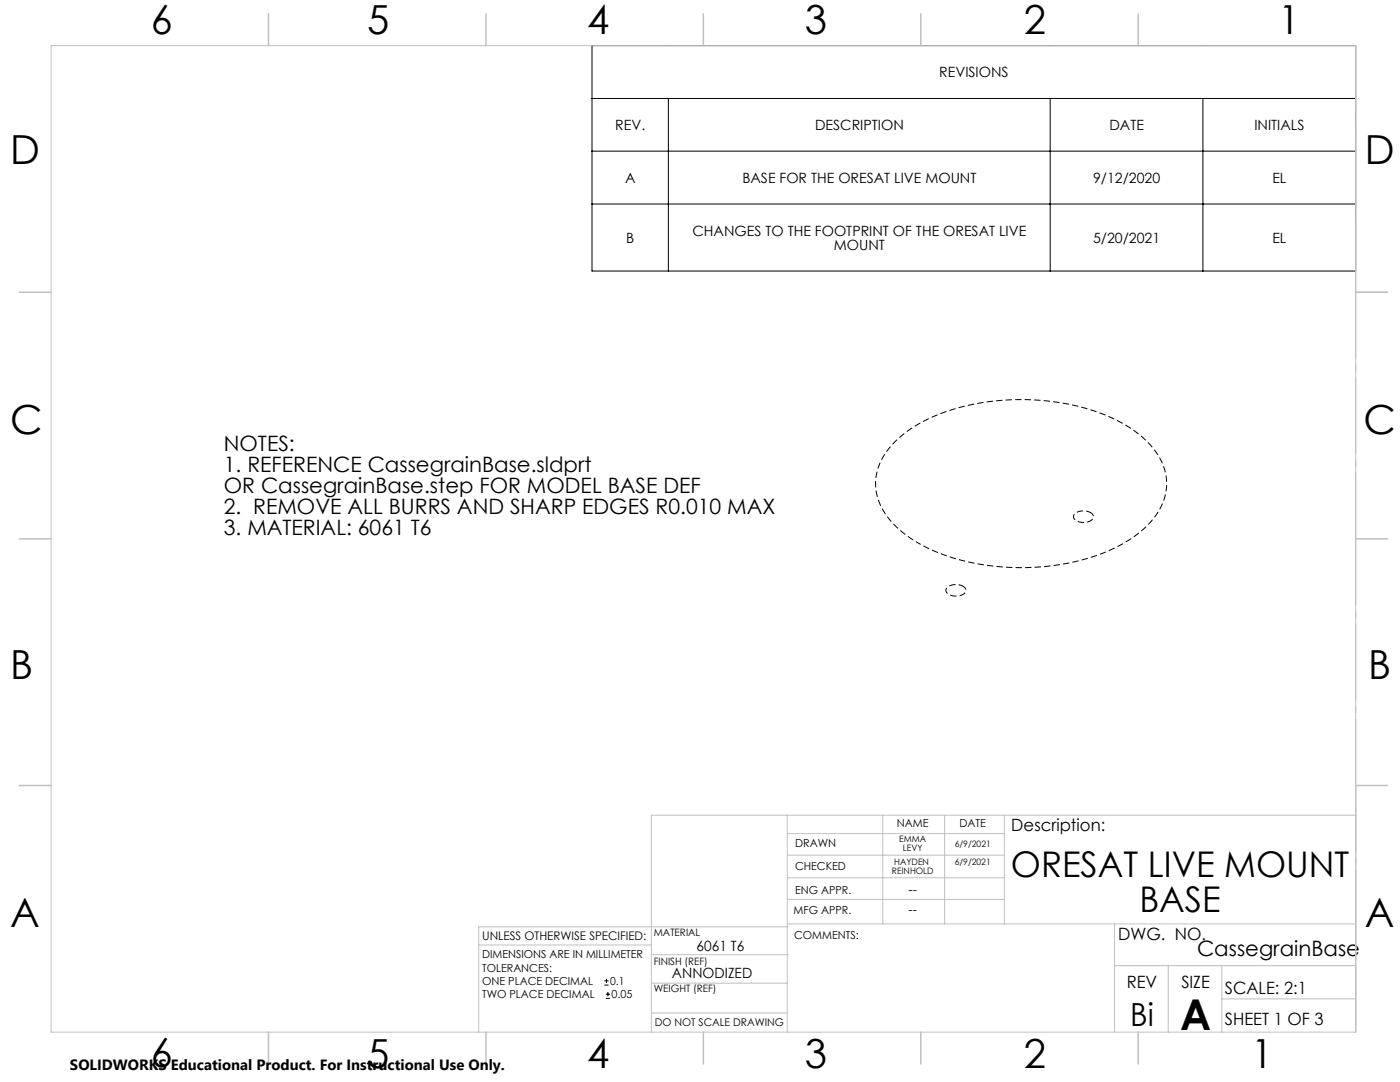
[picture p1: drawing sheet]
<svg xmlns="http://www.w3.org/2000/svg" width="279mm" height="216mm" viewBox="0 0 279 216" stroke-linecap="round" stroke-linejoin="round" font-family="sans-serif">
<g fill="none" stroke="#000" stroke-width=".2">
<path d="M118.1 9.1h152.4v45h-152.4zM118.1 19.6h152.4M133.4 19.6v34.5M209.6 19.6v34.5M240.1 19.6v34.5M118.1 30.2h152.4M118.1 40.7h152.4M120.6 196.6h.9M120.6 195.7h.9M120.9 199.2h.8M120.9 198.4h.8M121 195.3v.8"/>
<path d="M121.3 197.9v.9"/>
</g>
<path d="M183.2 108.4a16.1 16.1 0 0 1-8.2-9.8 11.5 11.5 0 0 1 4.1-10.9 33.5 33.5 0 0 1 18.2-7.5 44.8 44.8 0 0 1 26.8 4.3 16.4 16.4 0 0 1 8.4 9.6 11.3 11.3 0 0 1-3.8 11.1 33 33 0 0 1-18 7.6 45.1 45.1 0 0 1-26.9-4.1l-.6-.3" fill="none" stroke="#000" stroke-width=".2" stroke-dasharray="1.3 .6" stroke-dashoffset=".7" stroke-linecap="butt"/>
<path d="M192.2 117a2.54 2.54 0 0 0-3.4 .6 1.54 1.54 0 0 0 1.8 1.3 1.78 1.78 0 0 0 2.2-1.2l-.2-.3-.4-.4M217.6 102.3a2.54 2.54 0 0 0-3.4 .7 1.54 1.54 0 0 0 1.9 1.3 1.78 1.78 0 0 0 2.1-1.3l-.1-.3-.5-.4" fill="none" stroke="#000" stroke-width=".2" stroke-dasharray="1.3 .6" stroke-dashoffset=".4" stroke-linecap="butt"/>
<path d="M270.6 9.1v49.2M270.6 58.3v49.2M270.6 107.5v49.2M270.6 156.7v49.2" fill="none" stroke="#c0c0c0" stroke-width=".2" stroke-dasharray="15.2 1.3 1.3 1.3" stroke-dashoffset="2.1"/>
<g fill="none" stroke="#c0c0c0" stroke-width=".2">
<path d="M10.2 9.1h260.3v196.9h-260.3zM270.5 58.3h6.4M270.5 156.7h6.4M157.1 162.7v43.3M157.1 175.2h43.3M157.1 170.6h43.3M157.1 166.3h43.3M157.1 179.5h43.3M176.2 162.7v21.7M188.5 162.7v21.7M200.4 162.7v21.7M270.6 162.7h-140.6v43.3"/>
<path d="M95.5 188.6h34.5M130 196.2h27.1M130 190.5h27.3M157.1 184.4h113.4M157.2 184.9h-61.7v21.1M222.4 184.4v21.6M222.4 192.7h48.1M233.2 192.7v13.3M243.8 199.3h26.7M243.8 192.7v13.3M130 202.1h27.1"/>
</g>
<g fill="none" stroke="#c0c0c0" stroke-width=".3">
<path d="M53.6 2.8v6.3M97 2.8v6.3M140.4 2.8v6.3M183.8 2.8v6.3M227.2 2.8v6.3M3.8 58.3h6.4M270.5 58.3h6.4M3.8 107.5h6.4M270.5 107.5h6.4M3.8 156.7h6.4M270.5 156.7h6.4M53.6 206v6.3"/>
<path d="M97 206v6.3M140.4 206v6.3M183.8 206v6.3M227.2 206v6.3"/>
</g>
<text font-size="8.5" x="235.5" y="205.4">A</text>
<g font-size="8">
<text x="30.1" y="6.8">6</text>
<text x="73.3" y="6.9">5</text>
<text x="117.2" y="6.9">4</text>
<text x="160.6" y="6.9">3</text>
<text x="204.3" y="6.9">2</text>
<text x="255.1" y="6.9">1</text>
<text x="2.1" y="32.7">D</text>
<text x="272.4" y="32.7">D</text>
<text x="2.1" y="86.5">C</text>
<text x="272.1" y="86.5">C</text>
<text x="2.1" y="135.6">B</text>
<text x="273.1" y="135.6">B</text>
<text x="2.1" y="185.1">A</text>
<text x="272.4" y="185.1">A</text>
<text x="30.1" y="212.9">6</text>
<text x="73.3" y="213">5</text>
<text x="117.2" y="213">4</text>
<text x="160.6" y="213">3</text>
<text x="204.3" y="213">2</text>
<text x="249.7" y="213">1</text>
</g>
<g font-size="7.1">
<text x="201.8" y="174.9">ORESAT LIVE MOUNT</text>
<text x="227.4" y="182">BASE</text>
</g>
<text font-size="6.3" x="225.5" y="204.6">Bi</text>
<g font-size="4.2">
<text x="44.7" y="90">NOTES:</text>
<text x="44.7" y="94.1">1. REFERENCE CassegrainBase.sldprt</text>
<text x="44.7" y="98.3">OR CassegrainBase.step FOR MODEL BASE DEF</text>
<text x="44.7" y="102.5">2. REMOVE ALL BURRS AND SHARP EDGES R0.010 MAX</text>
<text x="44.7" y="106.7">3. MATERIAL: 6061 T6</text>
<text x="238.9" y="190.8">CassegrainBase</text>
</g>
<g font-size="3.4">
<text x="201.8" y="165.9">Description:</text>
<text x="223.2" y="187.6">DWG. NO.</text>
<text x="224.9" y="197.2">REV</text>
<text x="235.8" y="197.2">SIZE</text>
<text x="244.4" y="198.4">SCALE: 2:1</text>
<text x="244.4" y="204.6">SHEET 1 OF 3</text>
</g>
<text font-size="3" x="14" y="213.5">SOLIDWORKS Educational Product. For Instructional Use Only.</text>
<g font-size="2.8">
<text x="187.5" y="15.4">REVISIONS</text>
<text x="122.8" y="26">REV.</text>
<text x="162.7" y="26">DESCRIPTION</text>
<text x="221.4" y="26">DATE</text>
<text x="250.3" y="26">INITIALS</text>
<text x="124.8" y="36.5">A</text>
<text x="148.2" y="36.5">BASE FOR THE ORESAT LIVE MOUNT</text>
<text x="218.1" y="36.5">9/12/2020</text>
<text x="253.9" y="36.5">EL</text>
<text x="138.2" y="47">CHANGES TO THE FOOTPRINT OF THE ORESAT LIVE</text>
<text x="125" y="48.4">B</text>
<text x="166.4" y="49.9">MOUNT</text>
<text x="218.1" y="48.4">5/20/2021</text>
<text x="253.9" y="48.4">EL</text>
<text x="139" y="189.7">6061 T6</text>
<text x="134.1" y="195.1">ANNODIZED</text>
</g>
<g font-size="2.5">
<text x="181.3" y="178.3">--</text>
<text x="181.3" y="182.3">--</text>
</g>
<text font-size="2.4" x="96.2" y="187.5">UNLESS OTHERWISE SPECIFIED:</text>
<g font-size="2.2">
<text x="179" y="165.1">NAME</text>
<text x="191.5" y="165.1">DATE</text>
<text x="158.7" y="169">DRAWN</text>
<text x="158.7" y="173.5">CHECKED</text>
<text x="158.7" y="178.3">ENG APPR.</text>
<text x="158.4" y="182.4">MFG APPR.</text>
<text x="96.2" y="191.2">DIMENSIONS ARE IN MILLIMETER</text>
<text x="158.5" y="187.4">COMMENTS:</text>
<text x="96.2" y="193.9">TOLERANCES:</text>
<text x="96.2" y="196.5">ONE PLACE DECIMAL</text>
<text x="121.8" y="196.5">0.1</text>
<text x="96.2" y="199.2">TWO PLACE DECIMAL</text>
<text x="122.1" y="199.2">0.05</text>
</g>
<text font-size="2.1" x="130.7" y="204.6">DO NOT SCALE DRAWING</text>
<g font-size="2">
<text x="130.5" y="186.8">MATERIAL</text>
<text x="130.5" y="192.5">FINISH (REF)</text>
<text x="130.5" y="198">WEIGHT (REF)</text>
</g>
<g font-size="1.8">
<text x="179.5" y="168">EMMA</text>
<text x="178.4" y="172.6">HAYDEN</text>
<text x="180.2" y="169.7">LEVY</text>
<text x="190.5" y="172.6">6/9/2021</text>
<text x="190.5" y="169">6/9/2021</text>
<text x="178" y="174.3">REINHOLD</text>
</g>
</svg>
